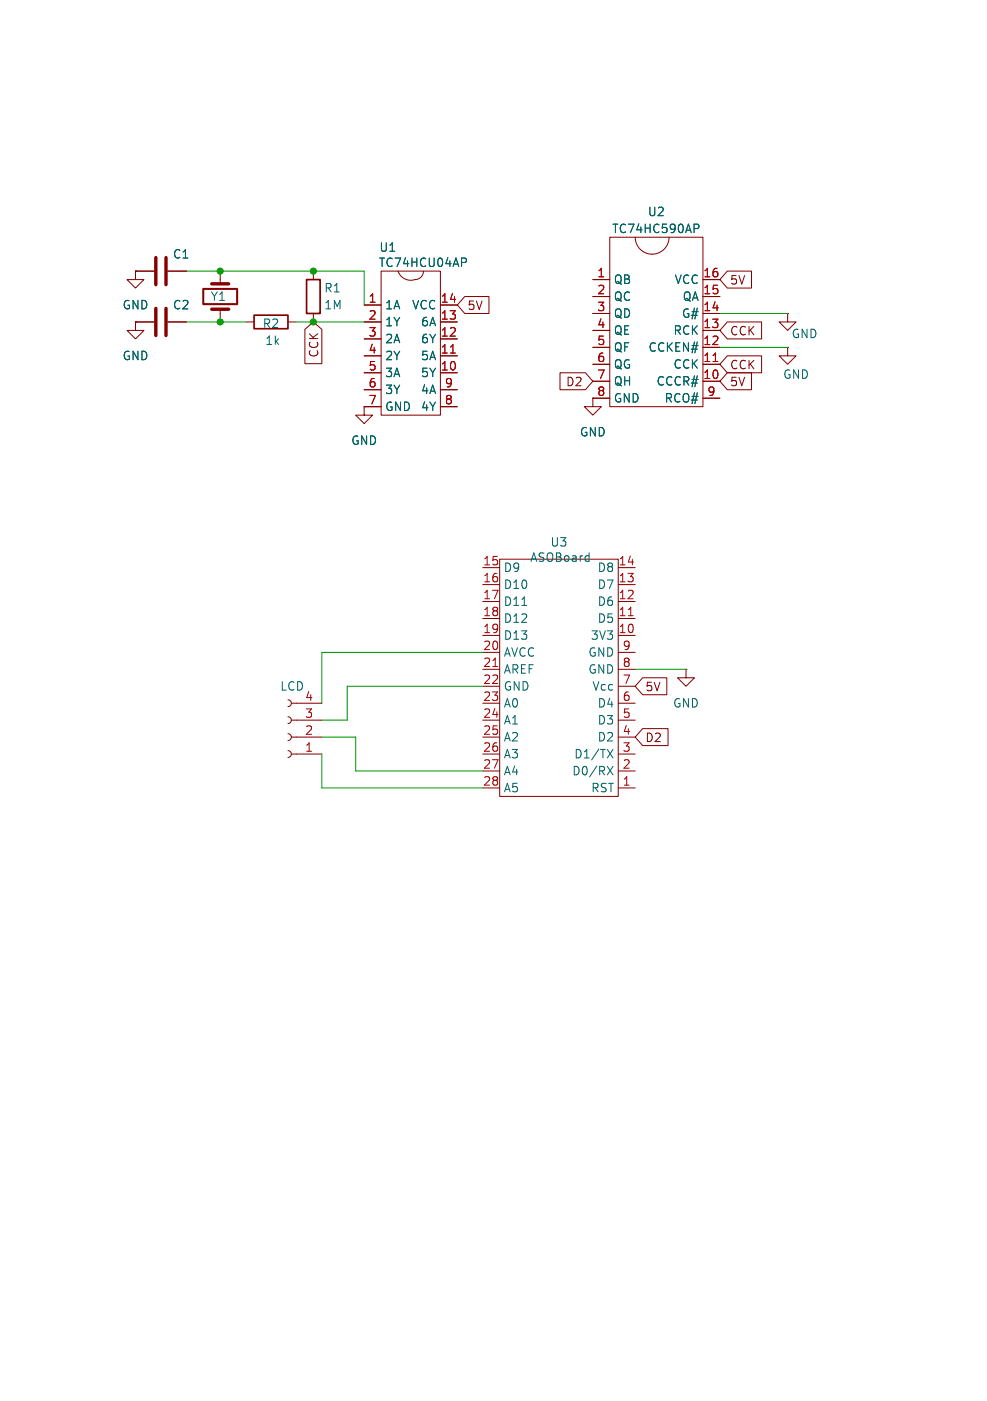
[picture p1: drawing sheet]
<svg xmlns="http://www.w3.org/2000/svg" width="148mm" height="210mm" viewBox="0 0 148 210" stroke-linecap="round" stroke-linejoin="round" font-family="sans-serif">
<g fill="none" stroke="#840000" stroke-width=".15">
<path d="M91.4 35.6h14v25.4h-14zM95.2 35.6a2.54 2.54 0 0 0 2.6 2.5 2.54 2.54 0 0 0 2.5-2.5M20.3 40.6v1.3h1.3l-1.3 1.3-1.3-1.3h1.3M20.3 40.6h.1M20.3 48.3v1.2h1.3l-1.3 1.3-1.3-1.3h1.3M20.3 48.3h.1M20.3 48.3h2.8M20.3 40.6h2.8M25.1 48.3h2.8M25.1 40.6h2.8M33 40.6v1.9M33 46.4v1.9"/>
<path d="M36.8 48.3h1.3M43.2 48.3h1.2M45.7 49.4l1.3-1.1 1.3 1.1v5.1h-2.6zM47 40.6v1.3M47 47v1.3M54.6 45.7h2.5M54.6 55.9h2.5M54.6 53.3h2.5M54.6 50.8h2.5M54.6 48.3h2.5M54.6 58.4h2.5M57.1 40.6h8.9v21.6h-8.9z"/>
<path d="M59.7 40.6a2.17 2.17 0 0 0 3.6 .7l.2-.7M66 45.7h2.6M66 55.9h2.6M66 53.3h2.6M66 50.8h2.6M66 48.3h2.6M66 58.4h2.6M69.7 44.4h3.6v2.6h-3.6l-1.1-1.3zM84 55.9h3.8l1.1 1.3-1.1 1.2h-3.8zM88.9 59.7v1.3h1.3l-1.3 1.2-1.3-1.2h1.3M88.9 59.7h.1M88.9 41.9h2.5"/>
<path d="M88.9 57.2h2.5M88.9 54.6h2.5M88.9 52.1h2.5M88.9 49.5h2.5M88.9 47h2.5M88.9 44.5h2.5M88.9 59.7h2.5M105.4 41.9h2.5M105.4 57.2h2.5M105.4 54.6h2.5M105.4 52.1h2.5M105.4 49.5h2.5"/>
<path d="M105.4 47h2.5M105.4 44.5h2.5M105.4 59.7h2.5M109.1 53.3h5.1v2.6h-5.1l-1.2-1.3zM109.1 48.3h5.1v2.5h-5.1l-1.2-1.3zM109.1 55.9h3.6v2.5h-3.6l-1.2-1.2zM109.1 40.6h3.6v2.6h-3.6l-1.2-1.3zM118.1 47v1.3h1.3l-1.3 1.2-1.3-1.2h1.3M118.1 47h.1M118.1 52.1v1.2h1.3l-1.3 1.3-1.3-1.3h1.3M118.1 52.1h.1M54.6 61v1.2h1.3l-1.3 1.3-1.3-1.3h1.3"/>
<path d="M54.6 61h.1M54.6 61h2.5M66 61h2.6M72.4 95.3h2.5M72.4 92.7h2.5M72.4 90.2h2.5M72.4 87.6h2.5M72.4 85.1h2.5M72.4 97.8h2.5M74.9 83.8h17.8v35.6h-17.8zM92.7 95.3h2.5M92.7 92.7h2.5"/>
<path d="M92.7 90.2h2.5M92.7 87.6h2.5M92.7 85.1h2.5M92.7 97.8h2.5M43.2 104.9a.51 .51 0 0 1 .5 .5 .51 .51 0 0 1-.5 .5M43.2 107.4a.51 .51 0 0 1 .5 .6 .51 .51 0 0 1-.5 .5M43.2 110a.51 .51 0 0 1 .5 .5 .51 .51 0 0 1-.5 .5M43.2 112.5a.51 .51 0 0 1 .5 .5 .51 .51 0 0 1-.5 .5M43.7 105.4h4.6M43.7 108h4.6M43.7 110.5h4.6M43.7 113h4.6"/>
<path d="M72.4 105.4h2.5M72.4 108h2.5M72.4 110.5h2.5M72.4 113h2.5M72.4 118.1h2.5M72.4 115.6h2.5M72.4 100.3h2.5M72.4 102.9h2.5M92.7 105.4h2.5M92.7 108h2.5M92.7 110.5h2.5M92.7 113h2.5"/>
<path d="M92.7 118.1h2.5M92.7 115.6h2.5M92.7 100.3h2.5M92.7 102.9h2.5M96.4 101.6h3.6v2.5h-3.6l-1.2-1.2zM96.4 109.2h3.8v2.6h-3.8l-1.2-1.3zM102.9 100.3v1.3h1.2l-1.2 1.3-1.3-1.3h1.3M102.9 100.3h.1"/>
</g>
<path d="M67.6 52.9h.7M106.9 54.2h.7M73.9 99.9h.7M94.2 92.3h.7" fill="none" stroke="#a90000" stroke-width=".15"/>
<path d="M69.7 38.7l.2 .2v.3l-.2 .1M104.1 33.6h.5l.2 .2-.1 .4-.6 .1M78.3 90.7h.7M91.1 114.9l.8 1.2M91.1 112.3l.8 1.3M91.9 114.9l-.8 1.2M91.9 112.3l-.8 1.3" fill="none" stroke="#006464" stroke-width=".15"/>
<path d="M38.1 47.2h5.1v2.1h-5.1zM46 41.9h2v5.1h-2z" fill="none" stroke="#840000" stroke-width=".25"/>
<path d="M30.5 43.3h5.1v2.3h-5.1z" fill="none" stroke="#840000" stroke-width=".3"/>
<path d="M23.4 38.6v4.1M24.9 38.6v4.1M23.4 46.2v4.1M24.9 46.2v4.1M31.7 46.4h2.6M31.7 42.5h2.6" fill="none" stroke="#840000" stroke-width=".51"/>
<path d="M27.9 48.3h8.9M27.9 40.6h26.7v5.1M44.4 48.3h10.2M107.9 47h10.2M107.9 52.1h10.2M72.4 97.8h-24.1v7.6M48.3 113v5.1h24.1M48.3 110.5h5v5.1h19.1M72.4 102.9h-20.3v5.1h-3.8M95.2 100.3h7.7" fill="none" stroke="#009600" stroke-width=".15"/>
<g fill="#009600" stroke="#009600" stroke-width=".15">
<circle cx="47" cy="40.6" r=".46"/>
<circle cx="47" cy="48.3" r=".46"/>
<circle cx="33" cy="40.6" r=".46"/>
<circle cx="33" cy="48.3" r=".46"/>
</g>
<g font-size="1.8" fill="#006464">
<text x="91.7" y="35.2">TC74HC590AP</text>
<text x="97.1" y="32.6">U2</text>
<text x="25.8" y="39">C1</text>
<text x="56.7" y="40.2">TC74HCU04AP</text>
<text x="56.8" y="37.9">U1</text>
<text x="18.3" y="46.6">GND</text>
<text x="25.8" y="46.6">C2</text>
<text x="31.5" y="45.3">Y1</text>
<text x="48.5" y="44">R1</text>
<text x="48.5" y="46.6">1M</text>
<text x="57.7" y="46.6">1A</text>
<text x="61.7" y="46.6">VCC</text>
<text x="91.9" y="42.8">QB</text>
<text x="91.9" y="45.3">QC</text>
<text x="91.9" y="47.9">QD</text>
<text x="101.1" y="42.8">VCC</text>
<text x="102.2" y="47.9">G#</text>
<text x="102.3" y="45.3">QA</text>
<text x="39.3" y="49.4">R2</text>
<text x="39.7" y="51.9">1k</text>
<text x="57.7" y="49.1">1Y</text>
<text x="57.7" y="51.7">2A</text>
<text x="63" y="51.7">6Y</text>
<text x="63" y="49.1">6A</text>
<text x="91.9" y="50.4">QE</text>
<text x="91.9" y="52.9">QF</text>
<text x="97.1" y="52.9">CCKEN#</text>
<text x="100.9" y="50.4">RCK</text>
<text x="118.6" y="50.9">GND</text>
<text x="18.3" y="54.2">GND</text>
<text x="57.7" y="54.2">2Y</text>
<text x="57.7" y="56.7">3A</text>
<text x="57.7" y="59.3">3Y</text>
<text x="63" y="56.7">5Y</text>
<text x="63" y="54.2">5A</text>
<text x="63" y="59.3">4A</text>
<text x="91.9" y="55.5">QG</text>
<text x="91.9" y="58">QH</text>
<text x="98.3" y="58">CCCR#</text>
<text x="100.9" y="55.5">CCK</text>
<text x="117.3" y="57">GND</text>
<text x="57.7" y="61.8">GND</text>
<text x="63" y="61.8">4Y</text>
<text x="86.9" y="65.6">GND</text>
<text x="91.9" y="60.6">GND</text>
<text x="99.6" y="60.6">RCO#</text>
<text x="52.6" y="66.9">GND</text>
<text x="82.4" y="82.1">U3</text>
<text x="75.4" y="86">D9</text>
<text x="75.4" y="88.5">D10</text>
<text x="79.4" y="84.4">ASOBoard</text>
<text x="89.5" y="88.5">D7</text>
<text x="89.5" y="86">D8</text>
<text x="75.4" y="91">D11</text>
<text x="75.4" y="93.6">D12</text>
<text x="89.5" y="93.6">D5</text>
<text x="89.5" y="91">D6</text>
<text x="75.4" y="96.1">D13</text>
<text x="75.4" y="98.7">AVCC</text>
<text x="75.4" y="101.2">AREF</text>
<text x="88.1" y="101.2">GND</text>
<text x="88.1" y="98.7">GND</text>
<text x="88.5" y="96.1">3V3</text>
<text x="41.9" y="103.7">LCD</text>
<text x="75.4" y="103.7">GND</text>
<text x="75.4" y="106.3">A0</text>
<text x="88.7" y="103.7">Vcc</text>
<text x="89.5" y="106.3">D4</text>
<text x="100.8" y="106.3">GND</text>
<text x="75.4" y="108.8">A1</text>
<text x="75.4" y="111.4">A2</text>
<text x="75.4" y="113.9">A3</text>
<text x="86" y="113.9">D1/TX</text>
<text x="89.5" y="111.4">D2</text>
<text x="89.5" y="108.8">D3</text>
<text x="75.4" y="116.4">A4</text>
<text x="75.4" y="119">A5</text>
<text x="85.7" y="116.4">D0/RX</text>
<text x="88.6" y="119">RST</text>
</g>
<g font-size="1.8" fill="#a90000">
<text x="89.5" y="41.7">1</text>
<text x="105.4" y="41.7">16</text>
<text x="55.2" y="45.5">1</text>
<text x="66" y="45.5">14</text>
<text x="89.5" y="44.2">2</text>
<text x="89.5" y="46.7">3</text>
<text x="105.4" y="46.7">14</text>
<text x="105.4" y="44.2">15</text>
<text x="55.2" y="48">2</text>
<text x="55.2" y="50.5">3</text>
<text x="55.2" y="53.1">4</text>
<text x="66" y="53.1">11</text>
<text x="66" y="50.5">12</text>
<text x="66" y="48">13</text>
<text x="89.5" y="49.3">4</text>
<text x="89.5" y="51.8">5</text>
<text x="105.4" y="51.8">12</text>
<text x="105.4" y="49.3">13</text>
<text x="55.2" y="55.6">5</text>
<text x="55.2" y="58.2">6</text>
<text x="66" y="55.6">10</text>
<text x="66.6" y="58.2">9</text>
<text x="89.5" y="54.4">6</text>
<text x="89.5" y="56.9">7</text>
<text x="89.5" y="59.4">8</text>
<text x="105.4" y="56.9">10</text>
<text x="105.4" y="54.4">11</text>
<text x="106" y="59.4">9</text>
<text x="55.2" y="60.7">7</text>
<text x="66.6" y="60.7">8</text>
<text x="72.3" y="84.8">15</text>
<text x="72.3" y="87.4">16</text>
<text x="72.3" y="89.9">17</text>
<text x="92.7" y="89.9">12</text>
<text x="92.7" y="87.4">13</text>
<text x="92.7" y="84.8">14</text>
<text x="72.3" y="92.5">18</text>
<text x="72.3" y="95">19</text>
<text x="92.7" y="95">10</text>
<text x="92.7" y="92.5">11</text>
<text x="72.3" y="97.5">20</text>
<text x="72.3" y="100.1">21</text>
<text x="93.3" y="100.1">8</text>
<text x="93.3" y="97.5">9</text>
<text x="45.6" y="107.7">3</text>
<text x="45.6" y="105.2">4</text>
<text x="72.3" y="102.6">22</text>
<text x="72.3" y="105.2">23</text>
<text x="72.3" y="107.7">24</text>
<text x="93.3" y="107.7">5</text>
<text x="93.3" y="105.2">6</text>
<text x="93.3" y="102.6">7</text>
<text x="45.6" y="112.8">1</text>
<text x="45.6" y="110.2">2</text>
<text x="72.3" y="110.2">25</text>
<text x="72.3" y="112.8">26</text>
<text x="93.3" y="112.8">3</text>
<text x="93.3" y="110.2">4</text>
<text x="72.3" y="115.3">27</text>
<text x="72.3" y="117.9">28</text>
<text x="93.3" y="117.9">1</text>
<text x="93.3" y="115.3">2</text>
</g>
<g font-size="1.8" fill="#840000">
<text x="70" y="46.7">5V</text>
<text x="109.4" y="42.9">5V</text>
<text x="47.9" y="53.7" transform="rotate(-90 47.9 53.7)">CCK</text>
<text x="109.4" y="50.5">CCK</text>
<text x="84.8" y="58.1">D2</text>
<text x="109.4" y="55.6">CCK</text>
<text x="109.4" y="58.1">5V</text>
<text x="96.7" y="103.8">5V</text>
<text x="96.7" y="111.4">D2</text>
</g>
</svg>
